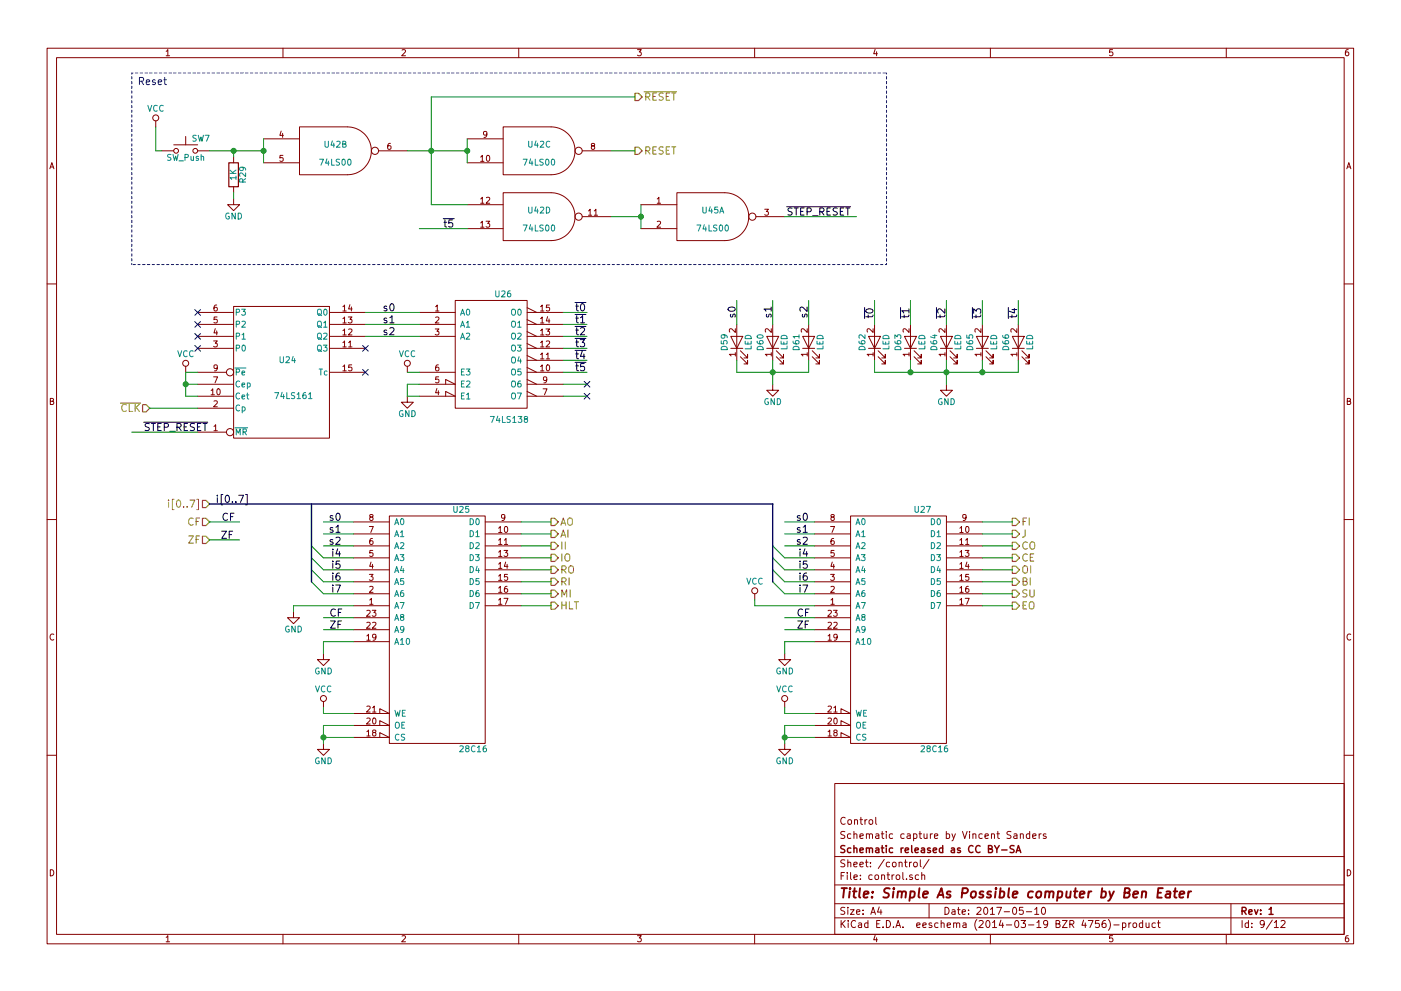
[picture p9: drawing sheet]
EESchema Schematic File Version 2
LIBS:power
LIBS:device
LIBS:transistors
LIBS:conn
LIBS:linear
LIBS:regul
LIBS:74xx
LIBS:cmos4000
LIBS:adc-dac
LIBS:memory
LIBS:xilinx
LIBS:microcontrollers
LIBS:dsp
LIBS:microchip
LIBS:analog_switches
LIBS:motorola
LIBS:texas
LIBS:intel
LIBS:audio
LIBS:interface
LIBS:digital-audio
LIBS:philips
LIBS:display
LIBS:cypress
LIBS:siliconi
LIBS:opto
LIBS:atmel
LIBS:contrib
LIBS:valves
LIBS:switches
LIBS:74xxx
LIBS:28c16
LIBS:sap-be-cache
EELAYER 24 0
EELAYER END
$Descr A4 11693 8268
encoding utf-8
Sheet 9 12
Title "Simple As Possible computer by Ben Eater"
Date "2017-05-10"
Rev "1"
Comp "Schematic released as CC BY-SA"
Comment1 "Schematic capture by Vincent Sanders"
Comment2 "Control"
Comment3 ""
Comment4 ""
$EndDescr
Text HLabel 1250 3400 0    60   Input ~ 0
~CLK
$Comp
L 74LS161 U24
U 1 1
P 2350 3100
F 0 "U24" H 2400 3200 50  0000 C CNN
F 1 "74LS161" H 2450 2900 50  0000 C CNN
F 2 "Housings_DIP:DIP-16_W7.62mm_LongPads" H 2350 3100 50  0001 C CNN
F 3 "" H 2350 3100 50  0000 C CNN
	1    2350 3100
	1    0    0    -1  
$EndComp
$Comp
L VCC #PWR056
U 1 1
P 1550 3100
F 0 "#PWR056" H 1550 2950 50  0001 C CNN
F 1 "VCC" H 1550 3250 50  0000 C CNN
F 2 "" H 1550 3100 50  0000 C CNN
F 3 "" H 1550 3100 50  0000 C CNN
	1    1550 3100
	1    0    0    -1  
$EndComp
Text HLabel 1750 4200 0    60   Input ~ 0
i[0..7]
$Comp
L 74LS138 U26
U 1 1
P 4100 2950
F 0 "U26" H 4200 3450 50  0000 C CNN
F 1 "74LS138" H 4250 2401 50  0000 C CNN
F 2 "Housings_DIP:DIP-16_W7.62mm_LongPads" H 4100 2950 50  0001 C CNN
F 3 "" H 4100 2950 50  0000 C CNN
	1    4100 2950
	1    0    0    -1  
$EndComp
$Comp
L GND #PWR057
U 1 1
P 3400 3300
F 0 "#PWR057" H 3400 3050 50  0001 C CNN
F 1 "GND" H 3400 3150 50  0000 C CNN
F 2 "" H 3400 3300 50  0000 C CNN
F 3 "" H 3400 3300 50  0000 C CNN
	1    3400 3300
	1    0    0    -1  
$EndComp
$Comp
L VCC #PWR058
U 1 1
P 3400 3100
F 0 "#PWR058" H 3400 2950 50  0001 C CNN
F 1 "VCC" H 3400 3250 50  0000 C CNN
F 2 "" H 3400 3100 50  0000 C CNN
F 3 "" H 3400 3100 50  0000 C CNN
	1    3400 3100
	1    0    0    -1  
$EndComp
NoConn ~ 3050 2900
NoConn ~ 3050 3100
NoConn ~ 1650 2600
NoConn ~ 1650 2700
NoConn ~ 1650 2800
NoConn ~ 1650 2900
NoConn ~ 4900 3300
Text Label 4800 2600 0    60   ~ 0
~t0
Text Label 4800 2700 0    60   ~ 0
~t1
Text Label 4800 2800 0    60   ~ 0
~t2
Text Label 4800 2900 0    60   ~ 0
~t3
Text Label 4800 3000 0    60   ~ 0
~t4
Text Label 4800 3100 0    60   ~ 0
~t5
Text HLabel 4600 5050 2    60   Output ~ 0
HLT
Text HLabel 4600 4950 2    60   Output ~ 0
MI
Text HLabel 4600 4850 2    60   Output ~ 0
RI
Text HLabel 4600 4750 2    60   Output ~ 0
RO
Text HLabel 4600 4650 2    60   Output ~ 0
IO
Text HLabel 4600 4550 2    60   Output ~ 0
II
Text HLabel 4600 4450 2    60   Output ~ 0
AI
Text HLabel 4600 4350 2    60   Output ~ 0
AO
Text HLabel 8450 5050 2    60   Output ~ 0
EO
Text HLabel 8450 4950 2    60   Output ~ 0
SU
Text HLabel 8450 4850 2    60   Output ~ 0
BI
Text HLabel 8450 4750 2    60   Output ~ 0
OI
Text HLabel 8450 4650 2    60   Output ~ 0
CE
Text HLabel 8450 4550 2    60   Output ~ 0
CO
Text HLabel 8450 4450 2    60   Output ~ 0
J
$Comp
L 28C16 U25
U 1 1
P 3650 5250
F 0 "U25" H 3850 6250 50  0000 C CNN
F 1 "28C16" H 3950 4250 50  0000 C CNN
F 2 "Housings_DIP:DIP-24_W15.24mm_LongPads" H 3650 5250 50  0001 C CNN
F 3 "" H 3650 5250 50  0000 C CNN
	1    3650 5250
	1    0    0    -1  
$EndComp
$Comp
L 28C16 U27
U 1 1
P 7500 5250
F 0 "U27" H 7700 6250 50  0000 C CNN
F 1 "28C16" H 7800 4250 50  0000 C CNN
F 2 "Housings_DIP:DIP-24_W15.24mm_LongPads" H 7500 5250 50  0001 C CNN
F 3 "" H 7500 5250 50  0000 C CNN
	1    7500 5250
	1    0    0    -1  
$EndComp
Text Label 1800 4200 0    60   ~ 0
i[0..7]
Text Label 1850 4350 0    60   ~ 0
CF
$Comp
L GND #PWR059
U 1 1
P 2700 6200
F 0 "#PWR059" H 2700 5950 50  0001 C CNN
F 1 "GND" H 2700 6050 50  0000 C CNN
F 2 "" H 2700 6200 50  0000 C CNN
F 3 "" H 2700 6200 50  0000 C CNN
	1    2700 6200
	1    0    0    -1  
$EndComp
$Comp
L VCC #PWR060
U 1 1
P 2700 5900
F 0 "#PWR060" H 2700 5750 50  0001 C CNN
F 1 "VCC" H 2700 6050 50  0000 C CNN
F 2 "" H 2700 5900 50  0000 C CNN
F 3 "" H 2700 5900 50  0000 C CNN
	1    2700 5900
	1    0    0    -1  
$EndComp
$Comp
L VCC #PWR061
U 1 1
P 6550 5900
F 0 "#PWR061" H 6550 5750 50  0001 C CNN
F 1 "VCC" H 6550 6050 50  0000 C CNN
F 2 "" H 6550 5900 50  0000 C CNN
F 3 "" H 6550 5900 50  0000 C CNN
	1    6550 5900
	1    0    0    -1  
$EndComp
$Comp
L GND #PWR062
U 1 1
P 6550 6200
F 0 "#PWR062" H 6550 5950 50  0001 C CNN
F 1 "GND" H 6550 6050 50  0000 C CNN
F 2 "" H 6550 6200 50  0000 C CNN
F 3 "" H 6550 6200 50  0000 C CNN
	1    6550 6200
	1    0    0    -1  
$EndComp
Text Label 3300 2600 2    60   ~ 0
s0
Text Label 3300 2700 2    60   ~ 0
s1
Text Label 3300 2800 2    60   ~ 0
s2
$Comp
L GND #PWR063
U 1 1
P 2700 5450
F 0 "#PWR063" H 2700 5200 50  0001 C CNN
F 1 "GND" H 2700 5300 50  0000 C CNN
F 2 "" H 2700 5450 50  0000 C CNN
F 3 "" H 2700 5450 50  0000 C CNN
	1    2700 5450
	1    0    0    -1  
$EndComp
Text Label 2850 4350 2    60   ~ 0
s0
Text Label 2850 4450 2    60   ~ 0
s1
Text Label 2850 4550 2    60   ~ 0
s2
Entry Wire Line
	2600 4850 2700 4950
Entry Wire Line
	2600 4750 2700 4850
Entry Wire Line
	2600 4650 2700 4750
Entry Wire Line
	2600 4550 2700 4650
Text Label 2850 4650 2    60   ~ 0
i4
Text Label 2850 4750 2    60   ~ 0
i5
Text Label 2850 4850 2    60   ~ 0
i6
Text Label 2850 4950 2    60   ~ 0
i7
$Comp
L GND #PWR064
U 1 1
P 6550 5450
F 0 "#PWR064" H 6550 5200 50  0001 C CNN
F 1 "GND" H 6550 5300 50  0000 C CNN
F 2 "" H 6550 5450 50  0000 C CNN
F 3 "" H 6550 5450 50  0000 C CNN
	1    6550 5450
	1    0    0    -1  
$EndComp
Text Label 6750 4350 2    60   ~ 0
s0
Text Label 6750 4450 2    60   ~ 0
s1
Text Label 6750 4550 2    60   ~ 0
s2
Entry Wire Line
	6450 4850 6550 4950
Entry Wire Line
	6450 4750 6550 4850
Entry Wire Line
	6450 4650 6550 4750
Entry Wire Line
	6450 4550 6550 4650
Text Label 6750 4650 2    60   ~ 0
i4
Text Label 6750 4750 2    60   ~ 0
i5
Text Label 6750 4850 2    60   ~ 0
i6
Text Label 6750 4950 2    60   ~ 0
i7
NoConn ~ 4900 3200
$Comp
L LED D62
U 1 1
P 7300 2850
F 0 "D62" H 7300 2950 50  0000 C CNN
F 1 "LED" H 7300 2750 50  0000 C CNN
F 2 "" H 7300 2850 50  0000 C CNN
F 3 "" H 7300 2850 50  0000 C CNN
	1    7300 2850
	0    -1   -1   0   
$EndComp
$Comp
L LED D63
U 1 1
P 7600 2850
F 0 "D63" H 7600 2950 50  0000 C CNN
F 1 "LED" H 7600 2750 50  0000 C CNN
F 2 "" H 7600 2850 50  0000 C CNN
F 3 "" H 7600 2850 50  0000 C CNN
	1    7600 2850
	0    -1   -1   0   
$EndComp
$Comp
L LED D64
U 1 1
P 7900 2850
F 0 "D64" H 7900 2950 50  0000 C CNN
F 1 "LED" H 7900 2750 50  0000 C CNN
F 2 "" H 7900 2850 50  0000 C CNN
F 3 "" H 7900 2850 50  0000 C CNN
	1    7900 2850
	0    -1   -1   0   
$EndComp
$Comp
L LED D65
U 1 1
P 8200 2850
F 0 "D65" H 8200 2950 50  0000 C CNN
F 1 "LED" H 8200 2750 50  0000 C CNN
F 2 "" H 8200 2850 50  0000 C CNN
F 3 "" H 8200 2850 50  0000 C CNN
	1    8200 2850
	0    -1   -1   0   
$EndComp
$Comp
L LED D66
U 1 1
P 8500 2850
F 0 "D66" H 8500 2950 50  0000 C CNN
F 1 "LED" H 8500 2750 50  0000 C CNN
F 2 "" H 8500 2850 50  0000 C CNN
F 3 "" H 8500 2850 50  0000 C CNN
	1    8500 2850
	0    -1   -1   0   
$EndComp
Text Label 7300 2650 1    60   ~ 0
~t0
Text Label 7600 2650 1    60   ~ 0
~t1
Text Label 7900 2650 1    60   ~ 0
~t2
Text Label 8200 2650 1    60   ~ 0
~t3
Text Label 8500 2650 1    60   ~ 0
~t4
$Comp
L GND #PWR065
U 1 1
P 7900 3200
F 0 "#PWR065" H 7900 2950 50  0001 C CNN
F 1 "GND" H 7900 3050 50  0000 C CNN
F 2 "" H 7900 3200 50  0000 C CNN
F 3 "" H 7900 3200 50  0000 C CNN
	1    7900 3200
	1    0    0    -1  
$EndComp
$Comp
L LED D59
U 1 1
P 6150 2850
F 0 "D59" H 6150 2950 50  0000 C CNN
F 1 "LED" H 6150 2750 50  0000 C CNN
F 2 "" H 6150 2850 50  0000 C CNN
F 3 "" H 6150 2850 50  0000 C CNN
	1    6150 2850
	0    -1   -1   0   
$EndComp
$Comp
L LED D60
U 1 1
P 6450 2850
F 0 "D60" H 6450 2950 50  0000 C CNN
F 1 "LED" H 6450 2750 50  0000 C CNN
F 2 "" H 6450 2850 50  0000 C CNN
F 3 "" H 6450 2850 50  0000 C CNN
	1    6450 2850
	0    -1   -1   0   
$EndComp
$Comp
L LED D61
U 1 1
P 6750 2850
F 0 "D61" H 6750 2950 50  0000 C CNN
F 1 "LED" H 6750 2750 50  0000 C CNN
F 2 "" H 6750 2850 50  0000 C CNN
F 3 "" H 6750 2850 50  0000 C CNN
	1    6750 2850
	0    -1   -1   0   
$EndComp
Text Label 6150 2650 1    60   ~ 0
s0
Text Label 6450 2650 1    60   ~ 0
s1
Text Label 6750 2650 1    60   ~ 0
s2
$Comp
L GND #PWR066
U 1 1
P 6450 3200
F 0 "#PWR066" H 6450 2950 50  0001 C CNN
F 1 "GND" H 6450 3050 50  0000 C CNN
F 2 "" H 6450 3200 50  0000 C CNN
F 3 "" H 6450 3200 50  0000 C CNN
	1    6450 3200
	1    0    0    -1  
$EndComp
$Comp
L 74LS00 U42
U 2 1
P 2800 1250
F 0 "U42" H 2800 1300 50  0000 C CNN
F 1 "74LS00" H 2800 1150 50  0000 C CNN
F 2 "" H 2800 1250 50  0000 C CNN
F 3 "" H 2800 1250 50  0000 C CNN
	2    2800 1250
	1    0    0    -1  
$EndComp
$Comp
L 74LS00 U42
U 3 1
P 4500 1250
F 0 "U42" H 4500 1300 50  0000 C CNN
F 1 "74LS00" H 4500 1150 50  0000 C CNN
F 2 "" H 4500 1250 50  0000 C CNN
F 3 "" H 4500 1250 50  0000 C CNN
	3    4500 1250
	1    0    0    -1  
$EndComp
$Comp
L 74LS00 U42
U 4 1
P 4500 1800
F 0 "U42" H 4500 1850 50  0000 C CNN
F 1 "74LS00" H 4500 1700 50  0000 C CNN
F 2 "" H 4500 1800 50  0000 C CNN
F 3 "" H 4500 1800 50  0000 C CNN
	4    4500 1800
	1    0    0    -1  
$EndComp
$Comp
L 74LS00 U45
U 1 1
P 5950 1800
F 0 "U45" H 5950 1850 50  0000 C CNN
F 1 "74LS00" H 5950 1700 50  0000 C CNN
F 2 "" H 5950 1800 50  0000 C CNN
F 3 "" H 5950 1800 50  0000 C CNN
	1    5950 1800
	1    0    0    -1  
$EndComp
Text Label 1200 3600 0    60   ~ 0
~STEP_RESET
Text Label 7100 1800 2    60   ~ 0
~STEP_RESET
Text Label 3700 1900 0    60   ~ 0
~t5
$Comp
L SW_Push SW7
U 1 1
P 1550 1250
F 0 "SW7" H 1600 1350 50  0000 L CNN
F 1 "SW_Push" H 1550 1190 50  0000 C CNN
F 2 "" H 1550 1450 50  0000 C CNN
F 3 "" H 1550 1450 50  0000 C CNN
	1    1550 1250
	1    0    0    -1  
$EndComp
$Comp
L VCC #PWR067
U 1 1
P 1300 1050
F 0 "#PWR067" H 1300 900 50  0001 C CNN
F 1 "VCC" H 1300 1200 50  0000 C CNN
F 2 "" H 1300 1050 50  0000 C CNN
F 3 "" H 1300 1050 50  0000 C CNN
	1    1300 1050
	1    0    0    -1  
$EndComp
$Comp
L GND #PWR068
U 1 1
P 1950 1650
F 0 "#PWR068" H 1950 1400 50  0001 C CNN
F 1 "GND" H 1950 1500 50  0000 C CNN
F 2 "" H 1950 1650 50  0000 C CNN
F 3 "" H 1950 1650 50  0000 C CNN
	1    1950 1650
	1    0    0    -1  
$EndComp
Text HLabel 5300 1250 2    60   Output ~ 0
RESET
Text HLabel 5300 800  2    60   Output ~ 0
~RESET
$Comp
L R R29
U 1 1
P 1950 1450
F 0 "R29" V 2030 1450 50  0000 C CNN
F 1 "1K" V 1950 1450 50  0000 C CNN
F 2 "" V 1880 1450 50  0000 C CNN
F 3 "" H 1950 1450 50  0000 C CNN
	1    1950 1450
	1    0    0    -1  
$EndComp
Text Notes 1150 700  0    60   ~ 0
Reset
$Comp
L VCC #PWR069
U 1 1
P 6300 5000
F 0 "#PWR069" H 6300 4850 50  0001 C CNN
F 1 "VCC" H 6300 5150 50  0000 C CNN
F 2 "" H 6300 5000 50  0000 C CNN
F 3 "" H 6300 5000 50  0000 C CNN
	1    6300 5000
	1    0    0    -1  
$EndComp
Text HLabel 8450 4350 2    60   Output ~ 0
FI
Text Label 1950 4500 2    60   ~ 0
ZF
Text HLabel 1750 4350 0    60   Input ~ 0
CF
Text HLabel 1750 4500 0    60   Input ~ 0
ZF
Wire Wire Line
	1650 3400 1250 3400
Wire Wire Line
	1100 3600 1650 3600
Wire Wire Line
	1550 3100 1650 3100
Wire Wire Line
	1650 3200 1550 3200
Wire Wire Line
	1550 3100 1550 3300
Wire Wire Line
	1550 3300 1650 3300
Connection ~ 1550 3200
Wire Wire Line
	3500 3300 3400 3300
Wire Wire Line
	3400 3300 3400 3200
Wire Wire Line
	3400 3200 3500 3200
Wire Wire Line
	3500 2600 3050 2600
Wire Wire Line
	3500 2700 3050 2700
Wire Wire Line
	3500 2800 3050 2800
Wire Wire Line
	3500 3100 3400 3100
Wire Wire Line
	4700 2600 4900 2600
Wire Wire Line
	4900 2700 4700 2700
Wire Wire Line
	4900 2800 4700 2800
Wire Wire Line
	4900 2900 4700 2900
Wire Wire Line
	4900 3000 4700 3000
Wire Wire Line
	4900 3100 4700 3100
Wire Wire Line
	4900 3200 4700 3200
Wire Wire Line
	4900 3300 4700 3300
Wire Wire Line
	4600 4350 4350 4350
Wire Wire Line
	4600 4450 4350 4450
Wire Wire Line
	4600 4550 4350 4550
Wire Wire Line
	4600 4650 4350 4650
Wire Wire Line
	4600 4750 4350 4750
Wire Wire Line
	4600 4850 4350 4850
Wire Wire Line
	4600 4950 4350 4950
Wire Wire Line
	4600 5050 4350 5050
Wire Wire Line
	8450 4350 8200 4350
Wire Wire Line
	8200 4450 8450 4450
Wire Wire Line
	8450 4550 8200 4550
Wire Wire Line
	8200 4650 8450 4650
Wire Wire Line
	8450 4750 8200 4750
Wire Wire Line
	8200 4850 8450 4850
Wire Wire Line
	8450 4950 8200 4950
Wire Wire Line
	1750 4350 2000 4350
Wire Bus Line
	2600 4200 2600 4850
Wire Wire Line
	2700 6150 2950 6150
Wire Wire Line
	2700 6050 2700 6200
Wire Wire Line
	2700 6050 2950 6050
Wire Wire Line
	2700 5950 2950 5950
Wire Wire Line
	2950 4750 2700 4750
Wire Wire Line
	2700 4850 2950 4850
Wire Wire Line
	2700 4950 2950 4950
Wire Wire Line
	2450 5050 2950 5050
Wire Wire Line
	2700 5150 2950 5150
Wire Wire Line
	2950 5250 2700 5250
Wire Wire Line
	6800 4750 6550 4750
Wire Wire Line
	6550 4850 6800 4850
Wire Wire Line
	6550 4950 6800 4950
Wire Wire Line
	6300 5050 6800 5050
Wire Wire Line
	6550 5150 6800 5150
Wire Wire Line
	6550 5250 6800 5250
Wire Bus Line
	1750 4200 6450 4200
Wire Wire Line
	2700 4350 2950 4350
Wire Wire Line
	2950 4450 2700 4450
Wire Wire Line
	2700 4550 2950 4550
Wire Wire Line
	2950 4650 2700 4650
Wire Wire Line
	6550 4650 6800 4650
Wire Wire Line
	6800 4550 6550 4550
Wire Wire Line
	6550 4450 6800 4450
Wire Wire Line
	6800 4350 6550 4350
Wire Bus Line
	6450 4200 6450 4850
Wire Wire Line
	2950 5350 2700 5350
Wire Wire Line
	6800 5350 6550 5350
Wire Wire Line
	6550 6150 6800 6150
Wire Wire Line
	6550 6050 6550 6200
Wire Wire Line
	6550 6050 6800 6050
Connection ~ 6550 6150
Wire Wire Line
	6550 5950 6800 5950
Wire Wire Line
	6550 5950 6550 5900
Wire Wire Line
	8450 5050 8200 5050
Wire Wire Line
	7300 2500 7300 2700
Wire Wire Line
	7600 2700 7600 2500
Wire Wire Line
	7900 2700 7900 2500
Wire Wire Line
	8200 2700 8200 2500
Wire Wire Line
	8500 2500 8500 2700
Wire Wire Line
	7300 3000 7300 3100
Wire Wire Line
	7300 3100 8500 3100
Wire Wire Line
	7600 3100 7600 3000
Wire Wire Line
	7900 3000 7900 3200
Connection ~ 7600 3100
Wire Wire Line
	8200 3100 8200 3000
Connection ~ 7900 3100
Wire Wire Line
	8500 3100 8500 3000
Connection ~ 8200 3100
Wire Wire Line
	6150 2700 6150 2500
Wire Wire Line
	6450 2700 6450 2500
Wire Wire Line
	6750 2700 6750 2500
Wire Wire Line
	6150 3100 6150 3000
Wire Wire Line
	6450 3000 6450 3200
Wire Wire Line
	6750 3100 6750 3000
Connection ~ 6450 3100
Wire Wire Line
	6150 3100 6750 3100
Wire Wire Line
	7150 1800 6550 1800
Wire Wire Line
	5100 1800 5350 1800
Wire Wire Line
	5350 1700 5350 1900
Connection ~ 5350 1800
Wire Wire Line
	3900 1900 3500 1900
Wire Wire Line
	1350 1250 1300 1250
Wire Wire Line
	1300 1250 1300 1050
Wire Wire Line
	1750 1250 2200 1250
Wire Wire Line
	2200 1150 2200 1350
Connection ~ 2200 1250
Wire Wire Line
	3900 1350 3900 1150
Wire Wire Line
	3400 1250 3900 1250
Connection ~ 3900 1250
Wire Wire Line
	3600 1700 3900 1700
Wire Wire Line
	3600 800  3600 1700
Connection ~ 3600 1250
Wire Wire Line
	3600 800  5300 800 
Wire Wire Line
	5100 1250 5300 1250
Wire Wire Line
	1950 1300 1950 1250
Connection ~ 1950 1250
Wire Wire Line
	1950 1650 1950 1600
Wire Notes Line
	1100 600  7400 600 
Wire Notes Line
	7400 600  7400 2200
Wire Notes Line
	7400 2200 1100 2200
Wire Notes Line
	1100 2200 1100 600 
Wire Wire Line
	6300 5050 6300 5000
Connection ~ 2700 6150
Wire Wire Line
	2700 5950 2700 5900
Wire Wire Line
	1750 4500 2000 4500
Wire Wire Line
	2700 5350 2700 5450
$Comp
L GND #PWR070
U 1 1
P 2450 5100
F 0 "#PWR070" H 2450 4850 50  0001 C CNN
F 1 "GND" H 2450 4950 50  0000 C CNN
F 2 "" H 2450 5100 50  0000 C CNN
F 3 "" H 2450 5100 50  0000 C CNN
	1    2450 5100
	1    0    0    -1  
$EndComp
Wire Wire Line
	2450 5100 2450 5050
Wire Wire Line
	6550 5350 6550 5450
Text Label 2750 5150 0    60   ~ 0
CF
Text Label 2750 5250 0    60   ~ 0
ZF
Text Label 6650 5150 0    60   ~ 0
CF
Text Label 6650 5250 0    60   ~ 0
ZF
$EndSCHEMATC
